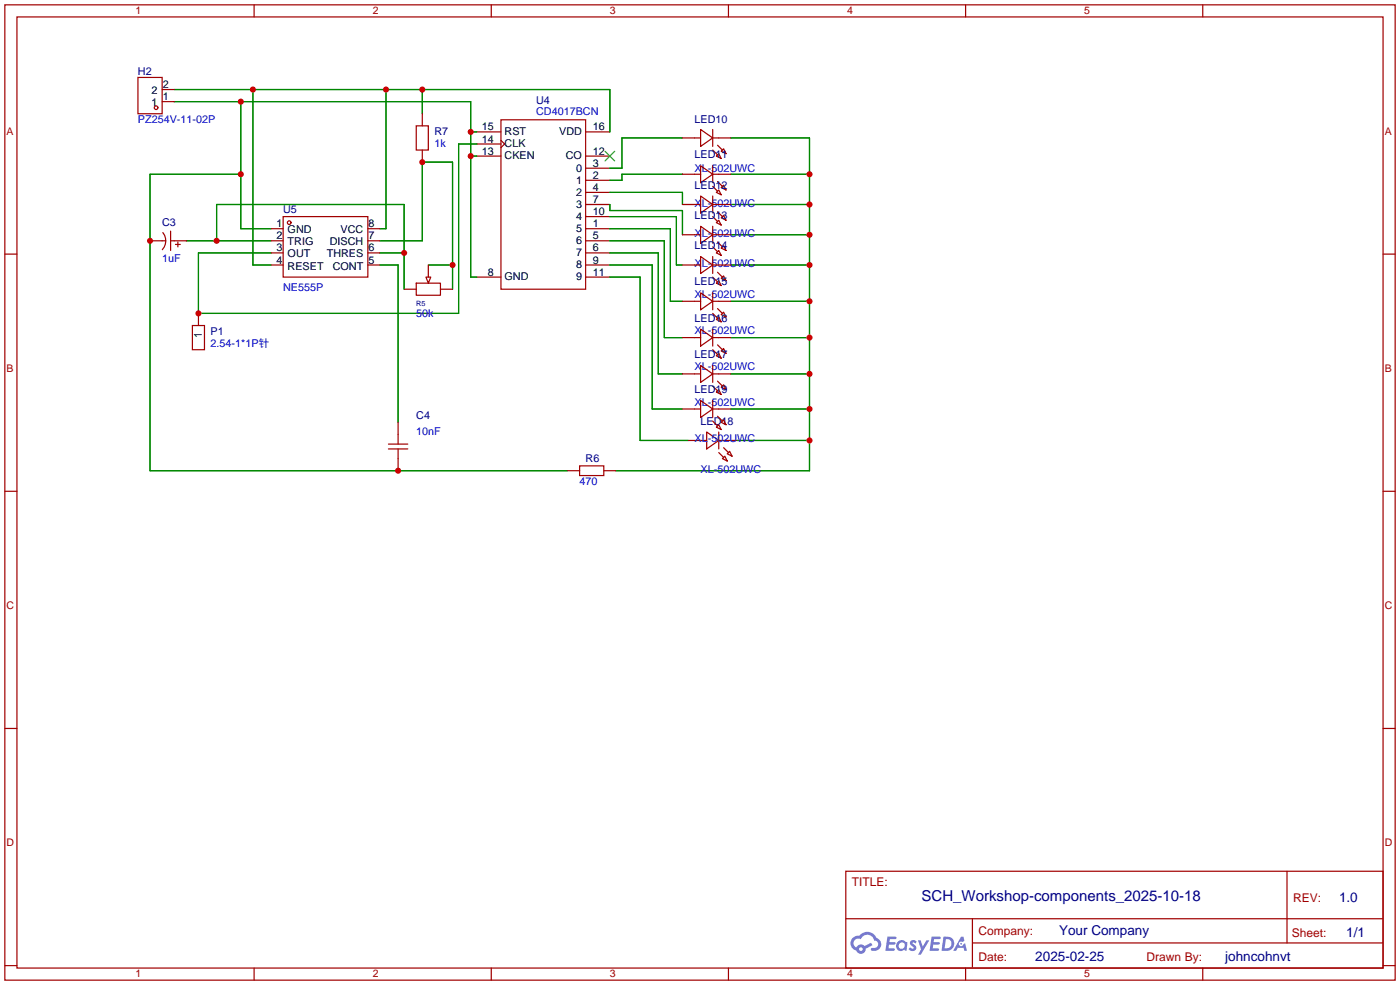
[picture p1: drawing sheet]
<svg xmlns="http://www.w3.org/2000/svg" width="294mm" height="207mm" viewBox="0 0 294 207" stroke-linecap="round" stroke-linejoin="round" font-family="sans-serif">
<g fill="none" stroke="#a10000" stroke-width=".25">
<path d="M1 1h291.9v204.7h-291.9zM3.6 3.6h286.7v199.6h-286.7zM53.3 1v2.6M103.1 1v2.6M152.9 1v2.6M202.7 1v2.6M252.5 1v2.6M1 53.3h2.6M290.3 53.3h2.6M1 103.1h2.6M290.3 103.1h2.6M1 152.9h2.6"/>
<path d="M290.3 152.9h2.6M177.5 182.9h112.8v20.3h-112.8zM177.6 192.8h112.6M204.1 197.9h86.1M204.1 192.8v10.2M270.2 182.9v15M1 202.7h2.6M53.3 203.2v2.5M103.1 203.2v2.5M152.9 203.2v2.5M202.7 203.2v2.5M252.5 203.2v2.5"/>
<path d="M290.3 202.7h2.6"/>
</g>
<g fill="#5487ff">
<path d="M191.2 197.5l.5-.2 .4 .1 .3 .3-.2 .4a.33 .33 0 0 0-.3-.3 .33 .33 0 0 0-.4 .1l.1 .1a.86 .86 0 0 1 .7 .7 .86 .86 0 0 1-.3 .8l-.7 .1-.6-.4 .4-.4 .5 .3 .2-.1v-.2a.88 .88 0 0 1-.6-1.3z"/>
<path d="M192.7 197.4h.6l.4 1.3 .8-1.3h.6l-1.8 3h-.6l.6-1.1z"/>
<path d="M186.3 196.6h1.6l.3 .1-.1 .4h-1.3l-.1 .6h1.1l.2 .3-.3 .3h-1.1l-.1 .8h1.2l.1 .2-.1 .2-1.8 .1z"/>
<path d="M195.6 196.6h1.6l.2 .1v.4h-1.3l-.1 .6h1.1l.2 .3-.3 .3h-1.1l-.1 .8h1.2l.1 .2-.1 .2-1.9 .1z"/>
<path d="M201.7 196.6h.5l.3 .9-.5 .2a.5 .5 0 0 0-.7 .2 .5 .5 0 0 0 .3 .7 .5 .5 0 0 0 .6-.4l.4-.2 .4 1.6h-.6l-.1-.7h-1.2l-.4 .7h-.6z"/>
<path d="M198 196.6l-.4 3h1a1.51 1.51 0 0 0 1.7-1.5 1.51 1.51 0 0 0-1.8-1.5zM198.6 197.1a1.02 1.02 0 0 1 1.1 1.2 1.02 1.02 0 0 1-1.4 .8z"/>
<path d="M188.5 197.6a1.11 1.11 0 0 0-.3 1.6 1.11 1.11 0 0 0 1.6 .2l.5 .2 .2-1.7-.4-.2a1.02 1.02 0 0 0-1.6-.1zM188.6 198.5a.67 .67 0 0 1 1.3 0 .67 .67 0 0 1-1.3 0z"/>
<path d="M179 196.9a1.58 1.58 0 0 0 .8 2.6 1.01 1.01 0 0 0 1.1 .7 1.01 1.01 0 0 0 .8-1.1l1.4-.7-.3-.5-1.3 .7a1.03 1.03 0 0 0-1.7 .3 1 1 0 0 1-.5-1.4 1 1 0 0 1 1.4-.3 1.49 1.49 0 0 1 1.5-1 1.49 1.49 0 0 1 1.4 1.2 .82 .82 0 0 1 .7 1.1 .82 .82 0 0 1-1.2 .5l-.3 .1v.3a1.4 1.4 0 0 0 2-.6 1.4 1.4 0 0 0-.8-1.9 2.19 2.19 0 0 0-3.7-.5l-.8 .1zM180.3 199.2a.4 .4 0 0 1 .8 0 .4 .4 0 0 1-.8 0z"/>
<circle cx="201.8" cy="198.1" r=".19"/>
</g>
<g fill="none" stroke="#a10000" stroke-width=".25">
<path d="M29 16.3h5v7.6h-5zM34 18.8h2.6M34 21.3h2.6M87.4 26.4h2.5v5.1h-2.5zM88.6 23.9v2.5M88.6 31.5v2.5M100.1 32.8h5.1M100.1 27.7h5.1M100.1 30.2h5.1M105.2 25.1h17.7v35.6h-17.7zM105.2 29.5l.7 .7-.7 .8M122.9 37.8h5.1"/>
<path d="M122.9 35.3h5.1M122.9 32.8h5.1M122.9 27.7h5.1M143.3 29h3.8M143.3 36.6h3.8M147.1 27.2l2.5 1.8-2.5 1.7zM147.1 34.8l2.5 1.8-2.5 1.8zM149.6 31.5l1 1M149.6 29h3.8M149.6 27.2v3.5M149.6 34.8v3.6M149.6 39.1l1 1"/>
<path d="M149.6 36.6h3.8M150.4 32.8l.5-.5 .5 1zM150.6 30.5l1 1M150.6 38.1l1 1M151.4 31.8l.5-.6 .5 1.1zM151.4 39.4l.5-.5 .5 1zM31.5 50.5h3.3M34.2 48.8a2.74 2.74 0 0 1-.1 3.6M35.8 50.5h3.3M35.8 48.5v4.1M36.8 51.3h1M37.3 50.8v1"/>
<path d="M56.9 48h2.5M56.9 50.5h2.5M56.9 53.1h2.5M56.9 55.6h2.5M59.4 45.5h17.8v12.7h-17.8zM77.2 48h2.6M77.2 50.5h2.6M77.2 53.1h2.6M77.2 55.6h2.6M87.4 59.4h5.1v2.6h-5.1zM89.4 58.2h1l-.5 1.2zM89.9 55.6v2.6"/>
<path d="M100.1 58.2h5.1M122.9 48h5.1M122.9 40.4h5.1M122.9 50.5h5.1M122.9 53.1h5.1M122.9 42.9h5.1M122.9 58.2h5.1M122.9 55.6h5.1M122.9 45.5h5.1M143.3 42.9h3.8M143.3 55.6h3.8M143.3 49.3h3.8"/>
<path d="M147.1 41.1l2.5 1.8-2.5 1.8zM147.1 47.5l2.5 1.8-2.5 1.8zM147.1 53.8l2.5 1.8-2.5 1.8zM149.6 42.9h3.8M149.6 55.6h3.8M149.6 41.1v3.6M149.6 47.5v3.6M149.6 53.8v3.6M149.6 45.5l1 1M149.6 51.8l1 1M149.6 49.3h3.8M149.6 58.2l1 1"/>
<path d="M150.4 40.4l.5-.5 .5 1zM150.4 46.7l.5-.5 .5 1zM150.4 53.1l.5-.5 .5 1zM150.4 59.4l.5-.5 .5 1zM150.6 44.5l1 1M150.6 50.8l1 1M150.6 57.2l1 1M151.4 45.7l.5-.5 .5 1zM151.4 52.1l.5-.5 .5 1zM151.4 58.4l.5-.5 .5 1zM40.4 68.3h2.5v5.1h-2.5zM41.7 65.8v2.5"/>
<path d="M84.8 60.7h2.6M92.5 60.7h2.5M143.3 63.2h3.8M143.3 70.9h3.8M143.3 78.5h3.8M147.1 61.5l2.5 1.7-2.5 1.8zM147.1 69.1l2.5 1.8-2.5 1.7zM147.1 76.7l2.5 1.8-2.5 1.8zM149.6 61.5v3.5M149.6 69.1v3.5M149.6 76.7v3.6M149.6 65.8l1 1"/>
<path d="M149.6 63.2h3.8M149.6 73.4l1 1M149.6 70.9h3.8M149.6 78.5h3.8M150.4 67.1l.5-.6 .5 1.1zM150.4 74.7l.5-.5 .5 1zM150.6 64.8l1 1M150.6 72.4l1 1M151.4 66l.5-.5 .5 1zM151.4 73.7l.5-.5 .5 1zM81.5 94.2h4.1M81.5 93.2h4.1"/>
<path d="M83.6 88.6v4.6M83.6 94.2v4.6M119.1 98.8h2.6M121.7 97.8h5v2h-5zM126.7 98.8h2.6M143.3 85.9h3.8M144.5 92.5h3.8M147.1 84.1l2.5 1.8-2.5 1.7zM148.3 90.7l2.6 1.8-2.6 1.7zM149.6 84.1v3.5M149.6 81l1 1M149.6 88.4l1 1"/>
<path d="M149.6 85.9h3.8M150.4 82.3l.5-.5 .5 1zM150.4 89.7l.5-.5 .5 1zM150.6 80l1 1M150.6 87.4l1 1M150.9 95l1 1M150.9 92.5h3.8M150.9 90.7v3.5M151.4 81.3l.5-.5 .5 1zM151.4 88.6l.5-.5 .5 1.1zM151.6 96.3l.5-.5 .6 1zM151.9 94l1 1"/>
<path d="M152.7 95.3l.5-.6 .5 1.1z"/>
<circle cx="32.8" cy="22.6" r=".38"/>
<circle cx="60.7" cy="46.7" r=".38"/>
</g>
<path d="M127 31.8l2 2M129 31.8l-2 2" fill="none" stroke="#3c3" stroke-width=".25"/>
<g fill="none" stroke="#008700" stroke-width=".25">
<path d="M36.6 18.8h91.4v8.9M53.1 18.8v36.8h3.8M81 18.8v29.2h-1.2M88.6 18.8v5.1M36.6 21.3h62.2v36.9h1.3M50.5 21.3v26.7h6.4M50.5 36.6h-19v62.2h87.6M98.8 32.8h1.3M98.8 27.7h1.3M100.1 30.2h-3.8v35.6h-54.6v-12.7h15.2M143.3 36.6h-12.7v1.2h-2.6M143.3 29h-12.7v6.3h-2.6"/>
<path d="M153.4 29h16.5v69.8h-40.6M153.4 36.6h16.5M39.1 50.5h17.8M45.5 50.5v-7.6h39.3v17.8M79.8 55.6h3.8v33M79.8 50.5h8.8v-16.5h6.4v26.7M79.8 53.1h5M89.9 55.6h5.1M128 55.6h8.9v30.3h6.4M128 45.5h14v10.1h1.3M128 48h12.7v15.2h2.6M128 42.9v1.3h15.3v5.1"/>
<path d="M128 50.5h11.4v20.4h3.9M128 53.1h10.2v25.4h5.1M128 58.2h6.4v34.3h10.1M128 40.4h15.3v2.5M153.4 55.6h16.5M153.4 42.9h16.5M153.4 49.3h16.5M153.4 78.5h16.5M153.4 70.9h16.5M153.4 63.2h16.5M153.4 85.9h16.5M154.7 92.5h15.2"/>
</g>
<g fill="#c00">
<circle cx="53.1" cy="18.8" r=".63"/>
<circle cx="81" cy="18.8" r=".63"/>
<circle cx="88.6" cy="18.8" r=".63"/>
<circle cx="88.6" cy="34" r=".63"/>
<circle cx="95" cy="55.6" r=".63"/>
<circle cx="45.5" cy="50.5" r=".63"/>
<circle cx="84.8" cy="53.1" r=".63"/>
<circle cx="169.9" cy="92.5" r=".63"/>
<circle cx="169.9" cy="85.9" r=".63"/>
<circle cx="169.9" cy="78.5" r=".63"/>
<circle cx="169.9" cy="70.9" r=".63"/>
<circle cx="169.9" cy="63.2" r=".63"/>
<circle cx="169.9" cy="55.6" r=".63"/>
<circle cx="169.9" cy="49.3" r=".63"/>
<circle cx="169.9" cy="42.9" r=".63"/>
<circle cx="169.9" cy="36.6" r=".63"/>
<circle cx="98.8" cy="32.8" r=".63"/>
<circle cx="98.8" cy="27.7" r=".63"/>
<circle cx="50.5" cy="21.3" r=".63"/>
<circle cx="50.5" cy="36.6" r=".63"/>
<circle cx="31.5" cy="50.5" r=".63"/>
<circle cx="83.6" cy="98.8" r=".63"/>
<circle cx="41.7" cy="65.8" r=".63"/>
</g>
<text font-size="3.1" fill="#000080" x="193.5" y="189.1">SCH_Workshop-components_2025-10-18</text>
<g font-size="2.8" fill="#000080">
<text x="281.1" y="189.3">1.0</text>
<text x="222.3" y="196.2">Your Company</text>
<text x="282.6" y="196.7">1/1</text>
<text x="217.3" y="201.8">2025-02-25</text>
<text x="257.2" y="201.8">johncohnvt</text>
</g>
<g font-size="2.5" fill="#a00000">
<text x="178.8" y="186">TITLE:</text>
<text x="271.4" y="189.3">REV:</text>
<text x="205.4" y="196.2">Company:</text>
<text x="271.2" y="196.6">Sheet:</text>
<text x="205.4" y="201.7">Date:</text>
<text x="240.7" y="201.8">Drawn By:</text>
</g>
<g font-size="2.3" fill="#000080">
<text x="29" y="15.7">H2</text>
<text x="112.5" y="21.8">U4</text>
<text x="91.2" y="28.4">R7</text>
<text x="145.8" y="25.9">LED10</text>
<text x="145.8" y="33.2">LED11</text>
<text x="145.8" y="39.6">LED12</text>
<text x="34" y="47.5">C3</text>
<text x="59.4" y="44.7">U5</text>
<text x="145.8" y="45.9">LED13</text>
<text x="145.8" y="52.3">LED14</text>
<text x="145.8" y="59.9">LED15</text>
<text x="44.2" y="70.3">P1</text>
<text x="145.8" y="67.5">LED16</text>
<text x="145.8" y="75.1">LED17</text>
<text x="145.8" y="82.5">LED19</text>
<text x="87.4" y="87.8">C4</text>
<text x="147.1" y="89.1">LED18</text>
<text x="122.9" y="97">R6</text>
</g>
<g font-size="2.3">
<text x="31.8" y="22.3">1</text>
<text x="31.8" y="19.8">2</text>
<text x="34.2" y="21">1</text>
<text x="34.2" y="18.5">2</text>
<text x="101.1" y="27.4">15</text>
<text x="101.1" y="29.9">14</text>
<text x="105.9" y="28.4">RST</text>
<text x="117.4" y="28.4">VDD</text>
<text x="124.5" y="27.4">16</text>
<text x="101.1" y="32.5">13</text>
<text x="105.9" y="30.9">CLK</text>
<text x="105.9" y="33.5">CKEN</text>
<text x="118.8" y="33.5">CO</text>
<text x="124.5" y="35">3</text>
<text x="124.5" y="32.5">12</text>
<text x="120.9" y="38.6">1</text>
<text x="120.9" y="36">0</text>
<text x="120.9" y="41.1">2</text>
<text x="124.5" y="37.5">2</text>
<text x="124.5" y="40.1">4</text>
<text x="58" y="47.7">1</text>
<text x="77.3" y="47.7">8</text>
<text x="120.9" y="43.6">3</text>
<text x="120.9" y="46.2">4</text>
<text x="124.5" y="47.7">1</text>
<text x="124.5" y="42.6">7</text>
<text x="124.5" y="45.2">10</text>
<text x="58" y="50.2">2</text>
<text x="58" y="52.8">3</text>
<text x="60.4" y="49">GND</text>
<text x="60.4" y="51.5">TRIG</text>
<text x="69.2" y="51.5">DISCH</text>
<text x="71.5" y="49">VCC</text>
<text x="77.3" y="52.8">6</text>
<text x="77.3" y="50.2">7</text>
<text x="120.9" y="48.7">5</text>
<text x="120.9" y="51.3">6</text>
<text x="120.9" y="53.8">7</text>
<text x="124.5" y="50.2">5</text>
<text x="124.5" y="52.8">6</text>
<text x="58" y="55.3">4</text>
<text x="60.4" y="54">OUT</text>
<text x="60.4" y="56.6">RESET</text>
<text x="68.6" y="54">THRES</text>
<text x="69.8" y="56.6">CONT</text>
<text x="77.3" y="55.3">5</text>
<text x="102.4" y="57.9">8</text>
<text x="105.9" y="58.9">GND</text>
<text x="120.9" y="56.3">8</text>
<text x="120.9" y="58.9">9</text>
<text x="124.5" y="55.3">9</text>
<text x="124.5" y="57.9">11</text>
<text x="42.4" y="70.9" transform="rotate(-90 42.4 70.9)">1</text>
</g>
<g font-size="2.3" fill="#00f">
<text x="29" y="25.9">PZ254V-11-02P</text>
<text x="112.5" y="24.1">CD4017BCN</text>
<text x="91.2" y="31">1k</text>
<text x="145.8" y="36">XL-502UWC</text>
<text x="145.8" y="43.4">XL-502UWC</text>
<text x="145.8" y="49.7">XL-502UWC</text>
<text x="34" y="55.1">1uF</text>
<text x="145.8" y="56.1">XL-502UWC</text>
<text x="59.4" y="61.2">NE555P</text>
<text x="145.8" y="62.4">XL-502UWC</text>
<text x="87.4" y="66.5">50k</text>
<text x="145.8" y="70.1">XL-502UWC</text>
<text x="44.2" y="72.9">2.54-1*1P针</text>
<text x="145.8" y="77.7">XL-502UWC</text>
<text x="145.8" y="85.3">XL-502UWC</text>
<text x="87.4" y="91.4">10nF</text>
<text x="145.8" y="92.7">XL-502UWC</text>
<text x="121.7" y="101.8">470</text>
<text x="147.1" y="99.3">XL-502UWC</text>
</g>
<g font-size="2.2" fill="#a00000">
<text x="28.4" y="3">1</text>
<text x="78.2" y="3">2</text>
<text x="128" y="3">3</text>
<text x="177.8" y="3">4</text>
<text x="227.6" y="3">5</text>
<text x="1.4" y="28.3">A</text>
<text x="290.7" y="28.3">A</text>
<text x="1.4" y="78">B</text>
<text x="290.7" y="78">B</text>
<text x="1.4" y="127.8">C</text>
<text x="290.7" y="127.8">C</text>
<text x="1.4" y="177.6">D</text>
<text x="290.7" y="177.6">D</text>
<text x="28.4" y="205.2">1</text>
<text x="78.2" y="205.2">2</text>
<text x="128" y="205.2">3</text>
<text x="177.8" y="205.2">4</text>
<text x="227.6" y="205.2">5</text>
</g>
<text font-size="1.5" fill="#000080" x="87.4" y="64.1">R5</text>
</svg>
